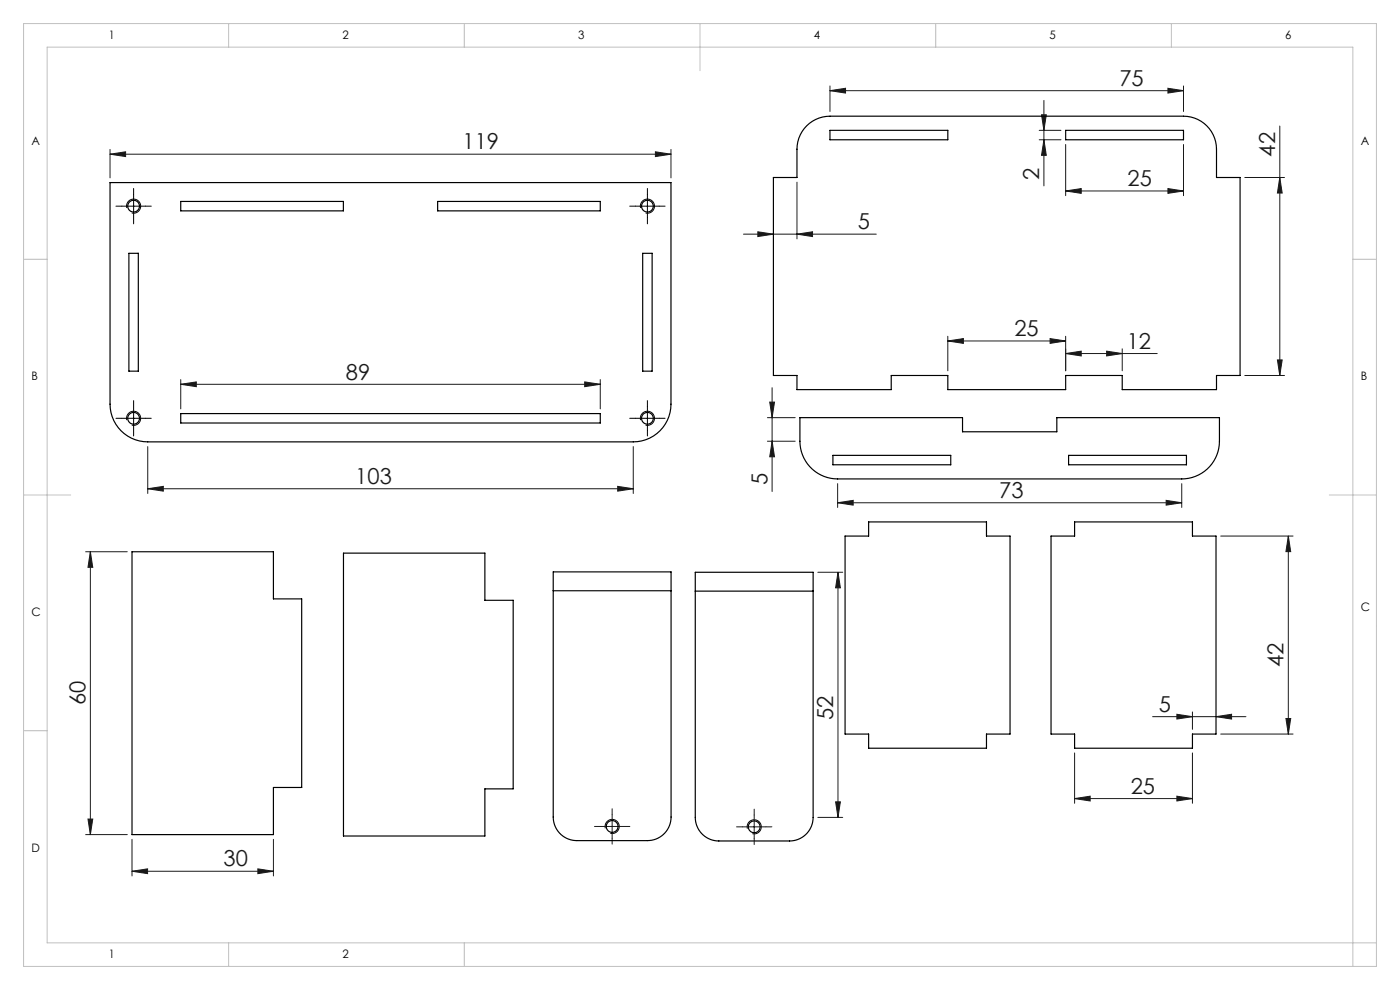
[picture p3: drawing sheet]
<svg xmlns="http://www.w3.org/2000/svg" width="297mm" height="210mm" viewBox="0 0 297 210" stroke-linecap="round" stroke-linejoin="round" font-family="sans-serif">
<g fill="none" stroke="#000" stroke-width=".21">
<path d="M25.8 43.7h5M26.9 44.1a1.5 1.5 0 0 1 1.3-1.9 1.5 1.5 0 0 1 1.6 1.7 1.5 1.5 0 0 1-1.8 1.3M28.3 41.2v5M134.8 43.7h5M135.9 44.1a1.5 1.5 0 0 1 1.3-1.9 1.5 1.5 0 0 1 1.6 1.7 1.5 1.5 0 0 1-1.8 1.3M137.3 41.2v5M25.8 88.7h5M26.9 89.1a1.5 1.5 0 0 1 1.3-1.9 1.5 1.5 0 0 1 1.6 1.7 1.5 1.5 0 0 1-1.8 1.3M28.3 86.2v5M134.8 88.7h5M135.9 89.1a1.5 1.5 0 0 1 1.3-1.9 1.5 1.5 0 0 1 1.6 1.7 1.5 1.5 0 0 1-1.8 1.3M137.3 86.2v5"/>
<path d="M128.4 175.7a1.5 1.5 0 0 1 1.3-1.9 1.5 1.5 0 0 1 1.7 1.6 1.5 1.5 0 0 1-1.9 1.4M158.5 175.8a1.5 1.5 0 0 1 1.4-1.9 1.5 1.5 0 0 1 1.6 1.6 1.5 1.5 0 0 1-1.9 1.3"/>
</g>
<g fill="none" stroke="#191924" stroke-width=".21">
<path d="M176.1 19.2l3.3-.5v1zM176.1 18.2v5.4M176.1 19.2h75M247.8 18.7l3.3 .5-3.3 .5zM251.1 18.2v5.4M23.3 32.7l3.3-.5v1zM23.3 31.7v6M23.3 32.7h119M139 32.2l3.3 .5-3.3 .5zM142.3 31.7v6M169.1 38.6v12.1M220.5 27.6h4.6"/>
<path d="M220.5 29.6h4.6M221 24.3h1l-.5 3.3zM221.5 21.3v18.1M221.5 29.6l.5 3.4h-1zM226.1 30.6v10.9M251.1 30.6v10.9M264.1 37.6h8.4M271.5 37.6l.5 3.4h-1zM271.5 26.7v52.9M157.7 49.7h28.2M160.8 49.2l3.3 .5-3.3 .5zM169.1 49.7l3.3-.5v1z"/>
<path d="M226.1 40.5l3.3-.5v1zM226.1 40.5h25M247.8 40l3.3 .5-3.3 .5zM201.1 72.3l3.3-.5v1zM201.1 71.3v7.3M201.1 72.3h25M222.8 71.8l3.3 .5-3.3 .5zM226.1 71.3v7.3M226.1 75l3.3-.5v1zM226.1 75h19.4M234.8 74.5l3.3 .5-3.3 .5zM238.1 74v4.6"/>
<path d="M264.1 79.6h8.4M271 76.3h1l-.5 3.3zM31.3 94.7v10M38.3 81.5l3.3-.5v1zM38.3 80.5v6.2M38.3 81.5h89M124 81l3.3 .5-3.3 .5zM127.3 80.5v6.2M134.3 94.7v10M162.8 93.6h5.9M162.8 88.6h5.9M163.3 85.3h1l-.5 3.3z"/>
<path d="M163.8 93.6l.5 3.3h-1zM163.8 82.2v22.1M18.2 117h8.8M19.2 117v60M19.2 117l.5 3.3h-1zM31.3 103.7l3.3-.5v1zM31.3 103.7h103M131 103.2l3.3 .5-3.3 .5zM177.7 106.6l3.3-.5v1.1zM177.7 102.6v5M177.7 106.6h73M247.4 106.1l3.3 .5-3.3 .6z"/>
<path d="M250.7 102.6v5M259 113.7h15.3M273.3 113.7l.5 3.3h-1zM273.3 113.7v42M173.5 121.4h5.3M177.8 121.4l.5 3.3h-1zM177.8 121.4v52M228 159.7v10.7M244.5 152h19.8M249.7 151.5l3.3 .5-3.3 .5zM253 159.7v10.7M253 151v3.7"/>
<path d="M258 152l3.3-.5v1zM259 155.7h15.3M272.8 152.4h1l-.5 3.3zM18.2 177h8.8M18.7 173.7h1l-.5 3.3zM28 178v7.8M58 178v7.8M127.4 175.3h5M129.9 172.8v5M157.5 175.4h5M160 172.9v5M173.5 173.4h5.3"/>
<path d="M177.3 170.1h1l-.5 3.3zM228 169.4l3.3-.5v1zM228 169.4h25M249.7 168.9l3.3 .5-3.3 .5zM28 184.8l3.3-.5v1zM28 184.8h30M54.7 184.3l3.3 .5-3.3 .5z"/>
</g>
<path d="M127.4 175.3h-1.3M129.9 172.8v-1.2M129.9 177.8v1.3M132.4 175.3h1.2M157.5 175.4h-1.3M160 172.9v-1.3M160 177.9v1.2M162.5 175.4h1.2" fill="none" stroke="#191924" stroke-width=".21" stroke-dasharray="15.2 1.3 1.3 1.3"/>
<g fill="none" stroke="#c0c0c0" stroke-width=".21">
<path d="M5 5h287v200h-287zM48.5 5v5M98.5 5v5M148.5 5v10M198.5 5v5M248.5 5v5M5 55h5M287 55h5M5 105h10M282 105h10M5 155h5M48.5 200v5"/>
<path d="M98.5 200v5M292 200h-282v-190h277v195"/>
</g>
<g fill="none" stroke="#000" stroke-width=".21" stroke-dasharray="15.2 1.3 1.3 1.3">
<path d="M25.8 43.7h-1.2M28.3 41.2v-1.2M28.3 46.2v1.3M30.8 43.7h1.3M134.8 43.7h-1.2M137.3 41.2v-1.2M137.3 46.2v1.3M139.8 43.7h1.3M25.8 88.7h-1.2M28.3 86.2v-1.2M28.3 91.2v1.3M30.8 88.7h1.3"/>
<path d="M134.8 88.7h-1.2M137.3 86.2v-1.2M137.3 91.2v1.3M139.8 88.7h1.3"/>
</g>
<g fill="#191924">
<path d="M139 32.2l3.3 .5-3.3 .5zM23.3 32.7l3.3-.5v1zM124 81l3.3 .5-3.3 .5zM38.3 81.5l3.3-.5v1zM258 152l3.3-.5v1zM249.7 151.5l3.3 .5-3.3 .5zM234.8 74.5l3.3 .5-3.3 .5zM226.1 75l3.3-.5v1z"/>
<path d="M31.3 103.7l3.3-.5v1zM131 103.2l3.3 .5-3.3 .5zM28 184.8l3.3-.5v1zM54.7 184.3l3.3 .5-3.3 .5zM228 169.4l3.3-.5v1zM249.7 168.9l3.3 .5-3.3 .5zM176.1 19.2l3.3-.5v1zM247.8 18.7l3.3 .5-3.3 .5zM201.1 72.3l3.3-.5v1zM222.8 71.8l3.3 .5-3.3 .5zM160.8 49.2l3.3 .5-3.3 .5zM169.1 49.7l3.3-.5v1zM177.7 106.6l3.3-.5v1.1zM247.4 106.1l3.3 .5-3.3 .6z"/>
<path d="M18.7 173.7h1l-.5 3.3zM19.2 117l.5 3.3h-1zM163.8 93.6l.5 3.3h-1zM163.3 85.3h1l-.5 3.3z"/>
<path d="M273.3 113.7l.5 3.3h-1zM272.8 152.4h1l-.5 3.3zM271.5 37.6l.5 3.4h-1zM271 76.3h1l-.5 3.3zM177.8 121.4l.5 3.3h-1zM177.3 170.1h1l-.5 3.3z"/>
<path d="M221 24.3h1l-.5 3.3zM221.5 29.6l.5 3.4h-1z"/>
<path d="M226.1 40.5l3.3-.5v1zM247.8 40l3.3 .5-3.3 .5z"/>
</g>
<g fill="none" stroke="#000" stroke-width=".25">
<path d="M23.3 38.7h119v47a8 8 0 0 1-8 8h-103a8 8 0 0 1-8-8zM171.1 26.7a7 7 0 0 1 5-2.1h75a7 7 0 0 1 7 7v6h5v42h-5v3h-20v-3h-12v3h-25v-3h-12v3h-20v-3h-5v-42h5v-6a7 7 0 0 1 2-4.9zM176.1 27.6h25v2h-25zM226.1 27.6h25v2h-25zM27.3 53.7h2v25h-2zM38.3 42.7h34.5v2h-34.5zM92.8 42.7h34.5v2h-34.5zM136.3 53.7h2v25h-2zM38.3 87.7h89v2h-89zM169.7 88.6h34.5v3h20v-3h34.5v5a8 8 0 0 1-8 8h-73a8 8 0 0 1-8-8zM176.7 96.6h25v2h-25zM226.7 96.6h25v2h-25z"/>
<path d="M28 117h30v10h6v40h-6v10h-30zM72.9 117.3h30v10h6v40h-6v10h-30zM179.3 113.7h5v-3h25v3h5v42h-5v3h-25v-3h-5zM223 113.7h5v-3h25v3h5v42h-5v3h-25v-3h-5zM117.4 121.3h25v52a5 5 0 0 1-5 5h-15a5 5 0 0 1-5-5zM117.4 125.3h25M147.5 121.4h25v52a5 5 0 0 1-5 5h-15a5 5 0 0 1-5-5zM147.5 125.4h25"/>
<circle cx="28.3" cy="43.7" r="1.25"/>
<circle cx="137.3" cy="43.7" r="1.25"/>
<circle cx="28.3" cy="88.7" r="1.25"/>
<circle cx="137.3" cy="88.7" r="1.25"/>
<circle cx="129.9" cy="175.3" r="1.25"/>
<circle cx="160" cy="175.4" r="1.25"/>
</g>
<g font-size="4.7" fill="#191924">
<text x="237.5" y="18.2">75</text>
<text x="98.1" y="31.7">119</text>
<text x="270.5" y="33.2" transform="rotate(-90 270.5 33.2)">42</text>
<text x="220.4" y="38.1" transform="rotate(-90 220.4 38.1)">2</text>
<text x="239.2" y="39.5">25</text>
<text x="182" y="48.7">5</text>
<text x="215.2" y="71.3">25</text>
<text x="239" y="74">12</text>
<text x="73.4" y="80.5">89</text>
<text x="75.4" y="102.7">103</text>
<text x="162.8" y="103" transform="rotate(-90 162.8 103)">5</text>
<text x="212" y="105.6">73</text>
<text x="272.3" y="141.6" transform="rotate(-90 272.3 141.6)">42</text>
<text x="18.2" y="149.5" transform="rotate(-90 18.2 149.5)">60</text>
<text x="176.8" y="152.7" transform="rotate(-90 176.8 152.7)">52</text>
<text x="245.8" y="151">5</text>
<text x="239.9" y="168.4">25</text>
<text x="47.4" y="183.8">30</text>
</g>
<g font-size="2.5">
<text x="23.1" y="8.2">1</text>
<text x="72.7" y="8.2">2</text>
<text x="122.7" y="8.2">3</text>
<text x="172.7" y="8.2">4</text>
<text x="222.7" y="8.2">5</text>
<text x="272.7" y="8.2">6</text>
<text x="6.7" y="30.7">A</text>
<text x="288.7" y="30.7">A</text>
<text x="6.7" y="80.7">B</text>
<text x="288.7" y="80.7">B</text>
<text x="6.7" y="130.7">C</text>
<text x="288.7" y="129.7">C</text>
<text x="6.7" y="180.7">D</text>
<text x="23.1" y="203.2">1</text>
<text x="72.7" y="203.2">2</text>
</g>
</svg>
